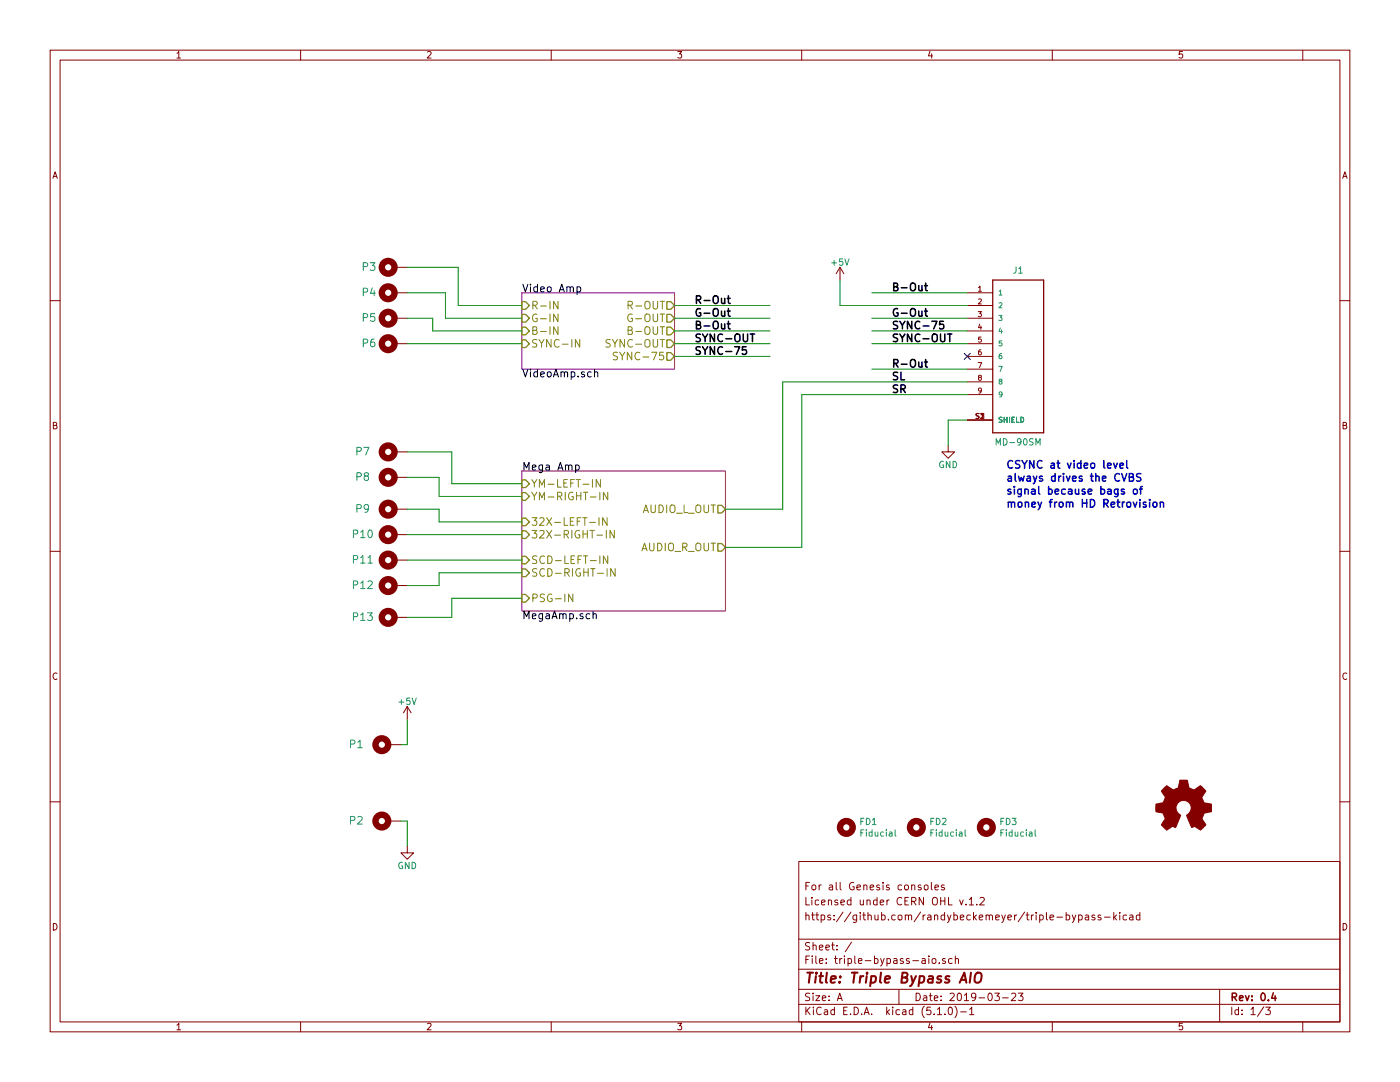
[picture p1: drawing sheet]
EESchema Schematic File Version 4
LIBS:triple-bypass-aio-cache
EELAYER 29 0
EELAYER END
$Descr A 11000 8500
encoding utf-8
Sheet 1 3
Title "Triple Bypass AIO"
Date "2019-03-23"
Rev "0.4"
Comp ""
Comment1 "https://github.com/randybeckemeyer/triple-bypass-kicad"
Comment2 "Licensed under CERN OHL v.1.2"
Comment3 "For all Genesis consoles"
Comment4 ""
$EndDescr
$Comp
L Graphic:Logo_Open_Hardware_Small LOGO1
U 1 1
P 9300 6350
F 0 "LOGO1" H 9300 6625 50  0001 C CNN
F 1 "Logo_Open_Hardware_Small" H 9300 6125 50  0001 C CNN
F 2 "Symbol:OSHW-Logo2_7.3x6mm_SilkScreen" H 9300 6350 50  0001 C CNN
F 3 "" H 9300 6350 50  0001 C CNN
	1    9300 6350
	1    0    0    -1  
$EndComp
$Comp
L Mechanical:MountingHole FD1
U 1 1
P 6650 6500
F 0 "FD1" H 6750 6546 50  0000 L CNN
F 1 "Fiducial" H 6750 6455 50  0000 L CNN
F 2 "Fiducial:Fiducial_0.5mm_Dia_1mm_Outer" H 6650 6500 50  0001 C CNN
F 3 "" H 6650 6500 50  0001 C CNN
	1    6650 6500
	1    0    0    -1  
$EndComp
$Comp
L Mechanical:MountingHole FD3
U 1 1
P 7750 6500
F 0 "FD3" H 7850 6546 50  0000 L CNN
F 1 "Fiducial" H 7850 6455 50  0000 L CNN
F 2 "Fiducial:Fiducial_0.5mm_Dia_1mm_Outer" H 7750 6500 50  0001 C CNN
F 3 "" H 7750 6500 50  0001 C CNN
	1    7750 6500
	1    0    0    -1  
$EndComp
$Comp
L Mechanical:MountingHole FD2
U 1 1
P 7200 6500
F 0 "FD2" H 7300 6546 50  0000 L CNN
F 1 "Fiducial" H 7300 6455 50  0000 L CNN
F 2 "Fiducial:Fiducial_0.5mm_Dia_1mm_Outer" H 7200 6500 50  0001 C CNN
F 3 "" H 7200 6500 50  0001 C CNN
	1    7200 6500
	1    0    0    -1  
$EndComp
$Sheet
S 4100 3700 1600 1100
U 5C0ED7BB
F0 "Mega Amp" 60
F1 "MegaAmp.sch" 60
F2 "AUDIO_R_OUT" O R 5700 4300 60 
F3 "AUDIO_L_OUT" O R 5700 4000 60 
F4 "YM-LEFT-IN" I L 4100 3800 60 
F5 "SCD-LEFT-IN" I L 4100 4400 60 
F6 "32X-LEFT-IN" I L 4100 4100 60 
F7 "PSG-IN" I L 4100 4700 60 
F8 "32X-RIGHT-IN" I L 4100 4200 60 
F9 "SCD-RIGHT-IN" I L 4100 4500 60 
F10 "YM-RIGHT-IN" I L 4100 3900 60 
$EndSheet
$Sheet
S 4100 2300 1200 600 
U 5C1068D0
F0 "Video Amp" 60
F1 "VideoAmp.sch" 60
F2 "SYNC-IN" I L 4100 2700 60 
F3 "R-IN" I L 4100 2400 60 
F4 "G-IN" I L 4100 2500 60 
F5 "B-IN" I L 4100 2600 60 
F6 "G-OUT" O R 5300 2500 60 
F7 "SYNC-OUT" O R 5300 2700 60 
F8 "R-OUT" O R 5300 2400 60 
F9 "B-OUT" O R 5300 2600 60 
F10 "SYNC-75" O R 5300 2800 60 
$EndSheet
Text Label 5450 2400 0    60   ~ 12
R-Out
Text Label 5450 2500 0    60   ~ 12
G-Out
Text Label 5450 2600 0    60   ~ 12
B-Out
Text Label 7000 3100 0    60   ~ 12
SR
Text Label 7000 3000 0    60   ~ 12
SL
Text Notes 7900 4000 0    60   ~ 12
CSYNC at video level \nalways drives the CVBS \nsignal because bags of\nmoney from HD Retrovision
Text Label 5450 2800 0    60   ~ 12
SYNC-75
Text Label 5450 2700 0    60   ~ 12
SYNC-OUT
NoConn ~ 7600 2800
$Comp
L power:GND #PWR06
U 1 1
P 7450 3500
AR Path="/5C113BE4" Ref="#PWR06"  Part="1" 
AR Path="/5C1068D0/5C113BE4" Ref="#PWR?"  Part="1" 
F 0 "#PWR06" H 7450 3250 50  0001 C CNN
F 1 "GND" H 7450 3350 50  0000 C CNN
F 2 "" H 7450 3500 50  0001 C CNN
F 3 "" H 7450 3500 50  0001 C CNN
	1    7450 3500
	1    0    0    -1  
$EndComp
$Comp
L power:+5V #PWR05
U 1 1
P 6600 2200
AR Path="/5C113BEA" Ref="#PWR05"  Part="1" 
AR Path="/5C1068D0/5C113BEA" Ref="#PWR?"  Part="1" 
F 0 "#PWR05" H 6600 2050 50  0001 C CNN
F 1 "+5V" H 6600 2340 50  0000 C CNN
F 2 "" H 6600 2200 50  0001 C CNN
F 3 "" H 6600 2200 50  0001 C CNN
	1    6600 2200
	1    0    0    -1  
$EndComp
$Comp
L Mechanical:MountingHole_Pad P3
U 1 1
P 3100 2100
AR Path="/5C13ADBA" Ref="P3"  Part="1" 
AR Path="/5C1068D0/5C13ADBA" Ref="P?"  Part="1" 
F 0 "P3" V 3100 2300 60  0000 C CNN
F 1 "TP_50" H 3200 2300 60  0001 C CNN
F 2 "TestPoint:TestPoint_Pad_1.5x1.5mm" H 3400 2400 60  0001 C CNN
F 3 "" H 3100 2050 60  0001 C CNN
F 4 "#ND" H 3250 2400 60  0001 C CNN "Digikey"
F 5 "0.05\" x 0.05\" SMT Test Point" H 3775 2500 60  0001 C CNN "Description"
	1    3100 2100
	0    -1   -1   0   
$EndComp
$Comp
L Mechanical:MountingHole_Pad P5
U 1 1
P 3100 2500
AR Path="/5C13ADC3" Ref="P5"  Part="1" 
AR Path="/5C1068D0/5C13ADC3" Ref="P?"  Part="1" 
F 0 "P5" V 3100 2700 60  0000 C CNN
F 1 "TP_50" H 3200 2700 60  0001 C CNN
F 2 "TestPoint:TestPoint_Pad_1.5x1.5mm" H 3400 2800 60  0001 C CNN
F 3 "" H 3100 2450 60  0001 C CNN
F 4 "#ND" H 3250 2800 60  0001 C CNN "Digikey"
F 5 "0.05\" x 0.05\" SMT Test Point" H 3775 2900 60  0001 C CNN "Description"
	1    3100 2500
	0    -1   -1   0   
$EndComp
$Comp
L Mechanical:MountingHole_Pad P4
U 1 1
P 3100 2300
AR Path="/5C13ADCC" Ref="P4"  Part="1" 
AR Path="/5C1068D0/5C13ADCC" Ref="P?"  Part="1" 
F 0 "P4" V 3100 2500 60  0000 C CNN
F 1 "TP_50" H 3200 2500 60  0001 C CNN
F 2 "TestPoint:TestPoint_Pad_1.5x1.5mm" H 3400 2600 60  0001 C CNN
F 3 "" H 3100 2250 60  0001 C CNN
F 4 "#ND" H 3250 2600 60  0001 C CNN "Digikey"
F 5 "0.05\" x 0.05\" SMT Test Point" H 3775 2700 60  0001 C CNN "Description"
	1    3100 2300
	0    -1   -1   0   
$EndComp
$Comp
L Mechanical:MountingHole_Pad P6
U 1 1
P 3100 2700
AR Path="/5C13ADD5" Ref="P6"  Part="1" 
AR Path="/5C1068D0/5C13ADD5" Ref="P?"  Part="1" 
F 0 "P6" V 3100 2900 60  0000 C CNN
F 1 "TP_50" H 3200 2900 60  0001 C CNN
F 2 "TestPoint:TestPoint_Pad_1.5x1.5mm" H 3400 3000 60  0001 C CNN
F 3 "" H 3100 2650 60  0001 C CNN
F 4 "#ND" H 3250 3000 60  0001 C CNN "Digikey"
F 5 "0.05\" x 0.05\" SMT Test Point" H 3775 3100 60  0001 C CNN "Description"
	1    3100 2700
	0    -1   -1   0   
$EndComp
Wire Wire Line
	4100 2700 3200 2700
Wire Wire Line
	4100 2600 3400 2600
Wire Wire Line
	3400 2600 3400 2500
Wire Wire Line
	3400 2500 3200 2500
Wire Wire Line
	4100 2500 3500 2500
Wire Wire Line
	3500 2500 3500 2300
Wire Wire Line
	3500 2300 3200 2300
Wire Wire Line
	4100 2400 3600 2400
Wire Wire Line
	3600 2400 3600 2100
Wire Wire Line
	3600 2100 3200 2100
$Comp
L Mechanical:MountingHole_Pad P2
U 1 1
P 3050 6450
AR Path="/5C149C20" Ref="P2"  Part="1" 
AR Path="/5C1068D0/5C149C20" Ref="P?"  Part="1" 
F 0 "P2" V 3050 6700 60  0000 C CNN
F 1 "TP_50" H 3150 6650 60  0001 C CNN
F 2 "TestPoint:TestPoint_Pad_1.5x1.5mm" H 3350 6750 60  0001 C CNN
F 3 "" H 3050 6400 60  0001 C CNN
F 4 "#ND" H 3200 6750 60  0001 C CNN "Digikey"
F 5 "0.05\" x 0.05\" SMT Test Point" H 3725 6850 60  0001 C CNN "Description"
	1    3050 6450
	0    -1   -1   0   
$EndComp
$Comp
L Mechanical:MountingHole_Pad P1
U 1 1
P 3050 5850
AR Path="/5C149C32" Ref="P1"  Part="1" 
AR Path="/5C1068D0/5C149C32" Ref="P?"  Part="1" 
F 0 "P1" V 3050 6100 60  0000 C CNN
F 1 "TP_50" H 3150 6050 60  0001 C CNN
F 2 "TestPoint:TestPoint_Pad_1.5x1.5mm" H 3350 6150 60  0001 C CNN
F 3 "" H 3050 5800 60  0001 C CNN
F 4 "#ND" H 3200 6150 60  0001 C CNN "Digikey"
F 5 "0.05\" x 0.05\" SMT Test Point" H 3725 6250 60  0001 C CNN "Description"
	1    3050 5850
	0    -1   -1   0   
$EndComp
Wire Wire Line
	3150 5850 3200 5850
Wire Wire Line
	3200 5850 3200 5650
Wire Wire Line
	3200 6450 3150 6450
Wire Wire Line
	3200 6450 3200 6650
$Comp
L power:GND #PWR02
U 1 1
P 3200 6650
AR Path="/5C149C41" Ref="#PWR02"  Part="1" 
AR Path="/5C1068D0/5C149C41" Ref="#PWR?"  Part="1" 
F 0 "#PWR02" H 3200 6400 50  0001 C CNN
F 1 "GND" H 3200 6500 50  0000 C CNN
F 2 "" H 3200 6650 50  0001 C CNN
F 3 "" H 3200 6650 50  0001 C CNN
	1    3200 6650
	1    0    0    -1  
$EndComp
$Comp
L power:+5V #PWR01
U 1 1
P 3200 5650
AR Path="/5C149C47" Ref="#PWR01"  Part="1" 
AR Path="/5C1068D0/5C149C47" Ref="#PWR?"  Part="1" 
F 0 "#PWR01" H 3200 5500 50  0001 C CNN
F 1 "+5V" H 3200 5790 50  0000 C CNN
F 2 "" H 3200 5650 50  0001 C CNN
F 3 "" H 3200 5650 50  0001 C CNN
	1    3200 5650
	1    0    0    -1  
$EndComp
$Comp
L Mechanical:MountingHole_Pad P?
U 1 1
P 3100 3550
AR Path="/5C0ED7BB/5C1FE7D9" Ref="P?"  Part="1" 
AR Path="/5C1FE7D9" Ref="P7"  Part="1" 
F 0 "P7" V 3100 3800 60  0000 C CNN
F 1 "TP_50" H 3200 3750 60  0001 C CNN
F 2 "TestPoint:TestPoint_Pad_1.5x1.5mm" H 3400 3850 60  0001 C CNN
F 3 "" H 3100 3500 60  0001 C CNN
F 4 "#ND" H 3250 3850 60  0001 C CNN "Digikey"
F 5 "0.05\" x 0.05\" SMT Test Point" H 3775 3950 60  0001 C CNN "Description"
	1    3100 3550
	0    -1   -1   0   
$EndComp
$Comp
L Mechanical:MountingHole_Pad P?
U 1 1
P 3100 4400
AR Path="/5C0ED7BB/5C1FE7E2" Ref="P?"  Part="1" 
AR Path="/5C1FE7E2" Ref="P11"  Part="1" 
F 0 "P11" V 3100 4650 60  0000 C CNN
F 1 "TP_50" H 3200 4600 60  0001 C CNN
F 2 "TestPoint:TestPoint_Pad_1.5x1.5mm" H 3400 4700 60  0001 C CNN
F 3 "" H 3100 4350 60  0001 C CNN
F 4 "#ND" H 3250 4700 60  0001 C CNN "Digikey"
F 5 "0.05\" x 0.05\" SMT Test Point" H 3775 4800 60  0001 C CNN "Description"
	1    3100 4400
	0    -1   -1   0   
$EndComp
$Comp
L Mechanical:MountingHole_Pad P?
U 1 1
P 3100 4000
AR Path="/5C0ED7BB/5C1FE7EB" Ref="P?"  Part="1" 
AR Path="/5C1FE7EB" Ref="P9"  Part="1" 
F 0 "P9" V 3100 4250 60  0000 C CNN
F 1 "TP_50" H 3200 4200 60  0001 C CNN
F 2 "TestPoint:TestPoint_Pad_1.5x1.5mm" H 3400 4300 60  0001 C CNN
F 3 "" H 3100 3950 60  0001 C CNN
F 4 "#ND" H 3250 4300 60  0001 C CNN "Digikey"
F 5 "0.05\" x 0.05\" SMT Test Point" H 3775 4400 60  0001 C CNN "Description"
	1    3100 4000
	0    -1   -1   0   
$EndComp
$Comp
L Mechanical:MountingHole_Pad P?
U 1 1
P 3100 4850
AR Path="/5C0ED7BB/5C1FE7F4" Ref="P?"  Part="1" 
AR Path="/5C1FE7F4" Ref="P13"  Part="1" 
F 0 "P13" V 3100 5100 60  0000 C CNN
F 1 "TP_50" H 3200 5050 60  0001 C CNN
F 2 "TestPoint:TestPoint_Pad_1.5x1.5mm" H 3400 5150 60  0001 C CNN
F 3 "" H 3100 4800 60  0001 C CNN
F 4 "#ND" H 3250 5150 60  0001 C CNN "Digikey"
F 5 "0.05\" x 0.05\" SMT Test Point" H 3775 5250 60  0001 C CNN "Description"
	1    3100 4850
	0    -1   -1   0   
$EndComp
$Comp
L Mechanical:MountingHole_Pad P?
U 1 1
P 3100 4200
AR Path="/5C0ED7BB/5C1FE7FD" Ref="P?"  Part="1" 
AR Path="/5C1FE7FD" Ref="P10"  Part="1" 
F 0 "P10" V 3100 4450 60  0000 C CNN
F 1 "TP_50" H 3200 4400 60  0001 C CNN
F 2 "TestPoint:TestPoint_Pad_1.5x1.5mm" H 3400 4500 60  0001 C CNN
F 3 "" H 3100 4150 60  0001 C CNN
F 4 "#ND" H 3250 4500 60  0001 C CNN "Digikey"
F 5 "0.05\" x 0.05\" SMT Test Point" H 3775 4600 60  0001 C CNN "Description"
	1    3100 4200
	0    -1   -1   0   
$EndComp
$Comp
L Mechanical:MountingHole_Pad P?
U 1 1
P 3100 4600
AR Path="/5C0ED7BB/5C1FE806" Ref="P?"  Part="1" 
AR Path="/5C1FE806" Ref="P12"  Part="1" 
F 0 "P12" V 3100 4850 60  0000 C CNN
F 1 "TP_50" H 3200 4800 60  0001 C CNN
F 2 "TestPoint:TestPoint_Pad_1.5x1.5mm" H 3400 4900 60  0001 C CNN
F 3 "" H 3100 4550 60  0001 C CNN
F 4 "#ND" H 3250 4900 60  0001 C CNN "Digikey"
F 5 "0.05\" x 0.05\" SMT Test Point" H 3775 5000 60  0001 C CNN "Description"
	1    3100 4600
	0    -1   -1   0   
$EndComp
$Comp
L Mechanical:MountingHole_Pad P?
U 1 1
P 3100 3750
AR Path="/5C0ED7BB/5C1FE80F" Ref="P?"  Part="1" 
AR Path="/5C1FE80F" Ref="P8"  Part="1" 
F 0 "P8" V 3100 4000 60  0000 C CNN
F 1 "TP_50" H 3200 3950 60  0001 C CNN
F 2 "TestPoint:TestPoint_Pad_1.5x1.5mm" H 3400 4050 60  0001 C CNN
F 3 "" H 3100 3700 60  0001 C CNN
F 4 "#ND" H 3250 4050 60  0001 C CNN "Digikey"
F 5 "0.05\" x 0.05\" SMT Test Point" H 3775 4150 60  0001 C CNN "Description"
	1    3100 3750
	0    -1   -1   0   
$EndComp
Wire Wire Line
	6150 3000 6150 4000
Wire Wire Line
	6150 4000 5700 4000
Wire Wire Line
	6300 3100 6300 4300
Wire Wire Line
	6300 4300 5700 4300
Wire Wire Line
	3200 4200 4100 4200
Wire Wire Line
	4100 4100 3450 4100
Wire Wire Line
	3450 4100 3450 4000
Wire Wire Line
	3450 4000 3200 4000
Wire Wire Line
	4100 3900 3450 3900
Wire Wire Line
	3450 3900 3450 3750
Wire Wire Line
	3450 3750 3200 3750
Wire Wire Line
	4100 3800 3550 3800
Wire Wire Line
	3550 3800 3550 3550
Wire Wire Line
	3550 3550 3200 3550
Wire Wire Line
	4100 4500 3450 4500
Wire Wire Line
	3450 4500 3450 4600
Wire Wire Line
	3450 4600 3200 4600
Wire Wire Line
	4100 4700 3550 4700
Wire Wire Line
	3550 4700 3550 4850
Wire Wire Line
	3550 4850 3200 4850
Wire Wire Line
	3200 4400 4100 4400
$Comp
L triple-bypass-aio-rescue:MD-90SM-triple-bypass-rescue J1
U 1 1
P 8000 2800
F 0 "J1" H 8000 3450 50  0000 C BNN
F 1 "MD-90SM" H 8000 2100 50  0000 C BNN
F 2 "100:CUI_MD-90SM" H 8000 2800 50  0001 L BNN
F 3 "https://www.cui.com/product/resource/digikeypdf/md-sm-series.pdf" H 8000 2800 50  0001 L BNN
F 4 "CP-2290-ND" H 8000 2800 50  0001 L BNN "Digikey"
F 5 "CONN RCPT FMALE MINI DIN 9P SLDR" H 8000 2800 50  0001 C CNN "Description"
	1    8000 2800
	1    0    0    -1  
$EndComp
Wire Wire Line
	7450 3300 7600 3300
Wire Wire Line
	7450 3300 7450 3500
Wire Wire Line
	6150 3000 7600 3000
Wire Wire Line
	6300 3100 7600 3100
Text Label 7000 2900 0    60   ~ 12
R-Out
Text Label 7000 2500 0    60   ~ 12
G-Out
Text Label 7000 2300 0    60   ~ 12
B-Out
Text Label 7000 2600 0    60   ~ 12
SYNC-75
Text Label 7000 2700 0    60   ~ 12
SYNC-OUT
Wire Wire Line
	5300 2400 6050 2400
Wire Wire Line
	5300 2500 6050 2500
Wire Wire Line
	5300 2600 6050 2600
Wire Wire Line
	5300 2700 6050 2700
Wire Wire Line
	5300 2800 6050 2800
Wire Wire Line
	6850 2300 7600 2300
Wire Wire Line
	6850 2500 7600 2500
Wire Wire Line
	6850 2600 7600 2600
Wire Wire Line
	6850 2700 7600 2700
Wire Wire Line
	7600 2900 6850 2900
Wire Wire Line
	6600 2200 6600 2400
Wire Wire Line
	6600 2400 7600 2400
$EndSCHEMATC
